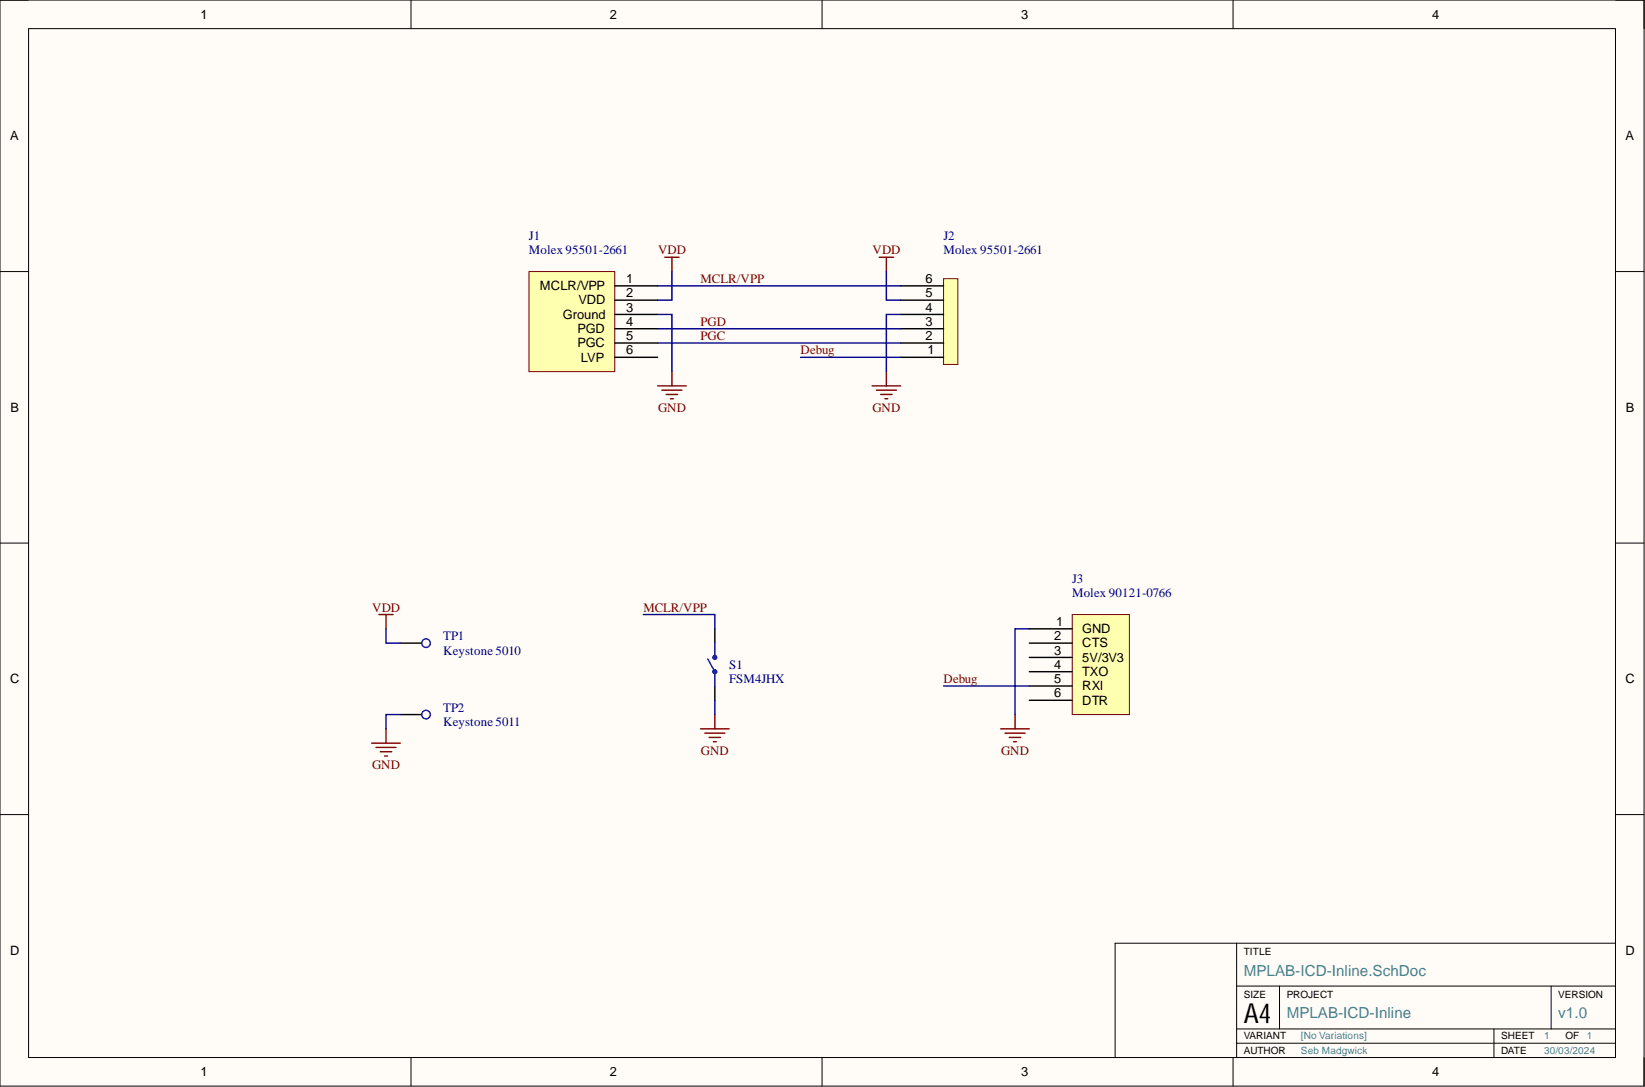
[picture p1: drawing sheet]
<svg xmlns="http://www.w3.org/2000/svg" width="292mm" height="193mm" viewBox="0 0 292 193" stroke-linecap="round" stroke-linejoin="round" font-family="sans-serif">
<g fill="#fffcf8">
<path d="M0 0h291.9v192.8h-291.9z" fill-rule="evenodd"/>
<path d="M5.1 5.1h281.8v182.6h-281.8z" fill-rule="evenodd"/>
</g>
<g fill="none" stroke="#000" stroke-width=".18">
<path d="M0 0h291.9v192.8h-291.9zM5.1 5.1h281.8v182.6h-281.8zM73 0v5.1M146 0v5.1M219 0v5.1M0 48.2h5.1M286.9 48.2h5M0 96.4h5.1M286.9 96.4h5M0 144.6h5.1M286.9 144.6h5M219.6 167.4v20.3"/>
<path d="M219.6 175.1h67.3M227.2 175.1v7.6M275.4 175.1v7.6M286.9 167.4h-88.9v20.3M73 187.7v5.1M146 187.7v5.1M219 187.7v5.1M219.6 182.7h67.3M219.6 185.2h67.3M265.3 182.7v5"/>
</g>
<path d="M93.9 48.2h15.3v17.8h-15.3z" fill-rule="evenodd" fill="#ffffb0"/>
<path d="M93.9 48.2h15.3v17.8h-15.3z" fill="none" stroke="#800000" stroke-width=".18"/>
<path d="M109.2 50.7h7.6M109.2 53.3h7.6M109.2 55.8h7.6M109.2 58.4h7.6M109.2 60.9h7.6M109.2 63.4h7.6" fill="none" stroke="#000" stroke-width=".25"/>
<path d="M167.5 49.5h2.6v15.2h-2.6z" fill-rule="evenodd" fill="#ffffb0"/>
<path d="M167.5 49.5h2.6v15.2h-2.6z" fill="none" stroke="#800000" stroke-width=".18"/>
<path d="M159.9 58.4h7.6M159.9 55.8h7.6M159.9 53.3h7.6M159.9 50.7h7.6M159.9 63.4h7.6M159.9 60.9h7.6M126.9 111.6v2.6M126.9 121.8v2.5" fill="none" stroke="#000" stroke-width=".25"/>
<g fill="none" stroke="#800000" stroke-width=".25">
<path d="M118 45.7h2.6M119.3 45.7v2.5M156.1 45.7h2.6M157.4 45.7v2.5M116.8 68.5h5.1M117.5 69.3h3.6M118.3 70h2M119.1 70.8h.5M119.3 66v2.5M154.9 68.5h5M155.6 69.3h3.6M156.4 70h2"/>
<path d="M157.1 70.8h.5M157.4 66v2.5"/>
</g>
<path d="M125.7 117l1.2 2.2v2.6M126.9 114.2v2.5" fill="none" stroke="#00f" stroke-width=".25"/>
<circle cx="126.9" cy="119.2" r=".38" fill="#00f"/>
<circle cx="126.9" cy="119.2" r=".38" fill="none" stroke="#00f" stroke-width=".18"/>
<circle cx="126.9" cy="116.7" r=".38" fill="#00f"/>
<circle cx="126.9" cy="116.7" r=".38" fill="none" stroke="#00f" stroke-width=".18"/>
<g fill="none" stroke="#800000" stroke-width=".25">
<path d="M67.3 109.1h2.5M68.5 109.1v2.5M66 131.9h5.1M66.8 132.7h3.5M67.5 133.4h2.1M68.3 134.2h.5M68.5 129.4v2.5M124.4 129.4h5.1M125.2 130.2h3.5M125.9 130.9h2M126.7 131.7h.5M126.9 126.9v2.5"/>
<path d="M177.7 129.4h5.1M178.5 130.2h3.5M179.2 130.9h2.1M180 131.7h.5M180.2 126.9v2.5"/>
</g>
<path d="M71.1 114.2h3.8M71.1 126.9h3.8" fill="none" stroke="#000" stroke-width=".25"/>
<g fill="none" stroke="#00f" stroke-width=".25">
<circle cx="75.6" cy="114.2" r=".76"/>
<circle cx="75.6" cy="126.9" r=".76"/>
</g>
<path d="M190.4 109.1h10.1v17.8h-10.1z" fill-rule="evenodd" fill="#ffffb0"/>
<path d="M190.4 109.1h10.1v17.8h-10.1z" fill="none" stroke="#800000" stroke-width=".18"/>
<path d="M182.8 111.6h7.6M182.8 114.2h7.6M182.8 116.7h7.6M182.8 119.2h7.6M182.8 121.8h7.6M182.8 124.3h7.6" fill="none" stroke="#000" stroke-width=".25"/>
<g fill="none" stroke="#000080" stroke-width=".25">
<path d="M116.8 55.8h2.5v10.2M116.8 50.7h43.1M116.8 58.4h43.1M119.3 48.2v5.1h-2.5M157.4 48.2v5.1h2.5M159.9 55.8h-2.5v10.2M116.8 60.9h43.1M142.2 63.4h17.7M68.5 111.6v2.6h2.6M114.2 109.1h12.7v2.5M182.8 111.6h-2.6v15.3M71.1 126.9h-2.6v2.5"/>
<path d="M126.9 124.3v2.6M167.5 121.8h15.3"/>
</g>
<text font-size="4.9" x="220.9" y="181.6">A4</text>
<g font-size="2.7" fill="#45818e">
<text x="220.9" y="173.2">MPLAB-ICD-Inline.SchDoc</text>
<text x="228.5" y="180.8">MPLAB-ICD-Inline</text>
<text x="276.7" y="180.8">v1.0</text>
</g>
<g font-size="2.3">
<text x="35.6" y="3.3">1</text>
<text x="108.3" y="3.3">2</text>
<text x="181.3" y="3.3">3</text>
<text x="254.3" y="3.3">4</text>
<text x="1.8" y="24.9">A</text>
<text x="288.6" y="24.9">A</text>
<text x="95.9" y="51.5">MCLR/VPP</text>
<text x="111.2" y="50.2">1</text>
<text x="111.2" y="52.8">2</text>
<text x="164.3" y="52.8">5</text>
<text x="164.3" y="50.2">6</text>
<text x="99.9" y="56.6">Ground</text>
<text x="102.6" y="59.1">PGD</text>
<text x="102.7" y="54">VDD</text>
<text x="111.2" y="55.3">3</text>
<text x="111.2" y="57.9">4</text>
<text x="164.3" y="57.9">3</text>
<text x="164.3" y="55.3">4</text>
<text x="102.6" y="61.7">PGC</text>
<text x="103.2" y="64.2">LVP</text>
<text x="111.2" y="60.4">5</text>
<text x="111.2" y="62.9">6</text>
<text x="164.3" y="60.4">2</text>
<text x="164.7" y="62.9">1</text>
<text x="1.9" y="73.1">B</text>
<text x="288.7" y="73.1">B</text>
<text x="187.2" y="113.7">2</text>
<text x="187.5" y="111.1">1</text>
<text x="192.2" y="112.4">GND</text>
<text x="187.2" y="116.2">3</text>
<text x="187.2" y="118.7">4</text>
<text x="192.2" y="114.9">CTS</text>
<text x="192.2" y="117.5">5V/3V3</text>
<text x="1.8" y="121.3">C</text>
<text x="187.2" y="121.3">5</text>
<text x="187.2" y="123.8">6</text>
<text x="192.2" y="120">TXO</text>
<text x="192.2" y="122.5">RXI</text>
<text x="192.2" y="125.1">DTR</text>
<text x="288.6" y="121.3">C</text>
<text x="1.8" y="169.5">D</text>
<text x="288.6" y="169.5">D</text>
<text x="35.6" y="191">1</text>
<text x="108.3" y="191">2</text>
<text x="181.3" y="191">3</text>
<text x="254.3" y="191">4</text>
</g>
<g font-size="2.3" fill="#000080">
<text x="93.9" y="42.6">J1</text>
<text x="93.9" y="45.2">Molex 95501-2661</text>
<text x="167.5" y="42.6">J2</text>
<text x="167.5" y="45.2">Molex 95501-2661</text>
<text x="190.4" y="103.5">J3</text>
<text x="190.4" y="106.1">Molex 90121-0766</text>
<text x="78.7" y="113.7">TP1</text>
<text x="78.7" y="116.2">Keystone 5010</text>
<text x="129.5" y="118.7">S1</text>
<text x="129.5" y="121.3">FSM4JHX</text>
<text x="78.7" y="126.3">TP2</text>
<text x="78.7" y="128.9">Keystone 5011</text>
</g>
<g font-size="2.3" fill="#800000">
<text x="116.9" y="45.2">VDD</text>
<text x="154.9" y="45.2">VDD</text>
<text x="124.4" y="50.2">MCLR/VPP</text>
<text x="124.4" y="57.9">PGD</text>
<text x="124.4" y="60.4">PGC</text>
<text x="142.2" y="62.9">Debug</text>
<text x="116.9" y="73.1">GND</text>
<text x="154.9" y="73.1">GND</text>
<text x="66.1" y="108.6">VDD</text>
<text x="114.2" y="108.6">MCLR/VPP</text>
<text x="167.5" y="121.3">Debug</text>
<text x="66.1" y="136.5">GND</text>
<text x="124.5" y="134">GND</text>
<text x="177.8" y="134">GND</text>
</g>
<g font-size="1.8">
<text x="220.9" y="169.6">TITLE</text>
<text x="220.9" y="177.2">SIZE</text>
<text x="228.5" y="177.2">PROJECT</text>
<text x="276.7" y="177.2">VERSION</text>
<text x="220.9" y="184.5">VARIANT</text>
<text x="266.6" y="184.5">SHEET</text>
<text x="278" y="184.5">OF</text>
<text x="220.9" y="187.1">AUTHOR</text>
<text x="266.6" y="187.1">DATE</text>
</g>
<g font-size="1.8" fill="#45818e">
<text x="231" y="184.5">[No Variations]</text>
<text x="274.2" y="184.5">1</text>
<text x="281.8" y="184.5">1</text>
<text x="231" y="187.1">Seb Madgwick</text>
<text x="274.2" y="187.1">30/03/2024</text>
</g>
</svg>
